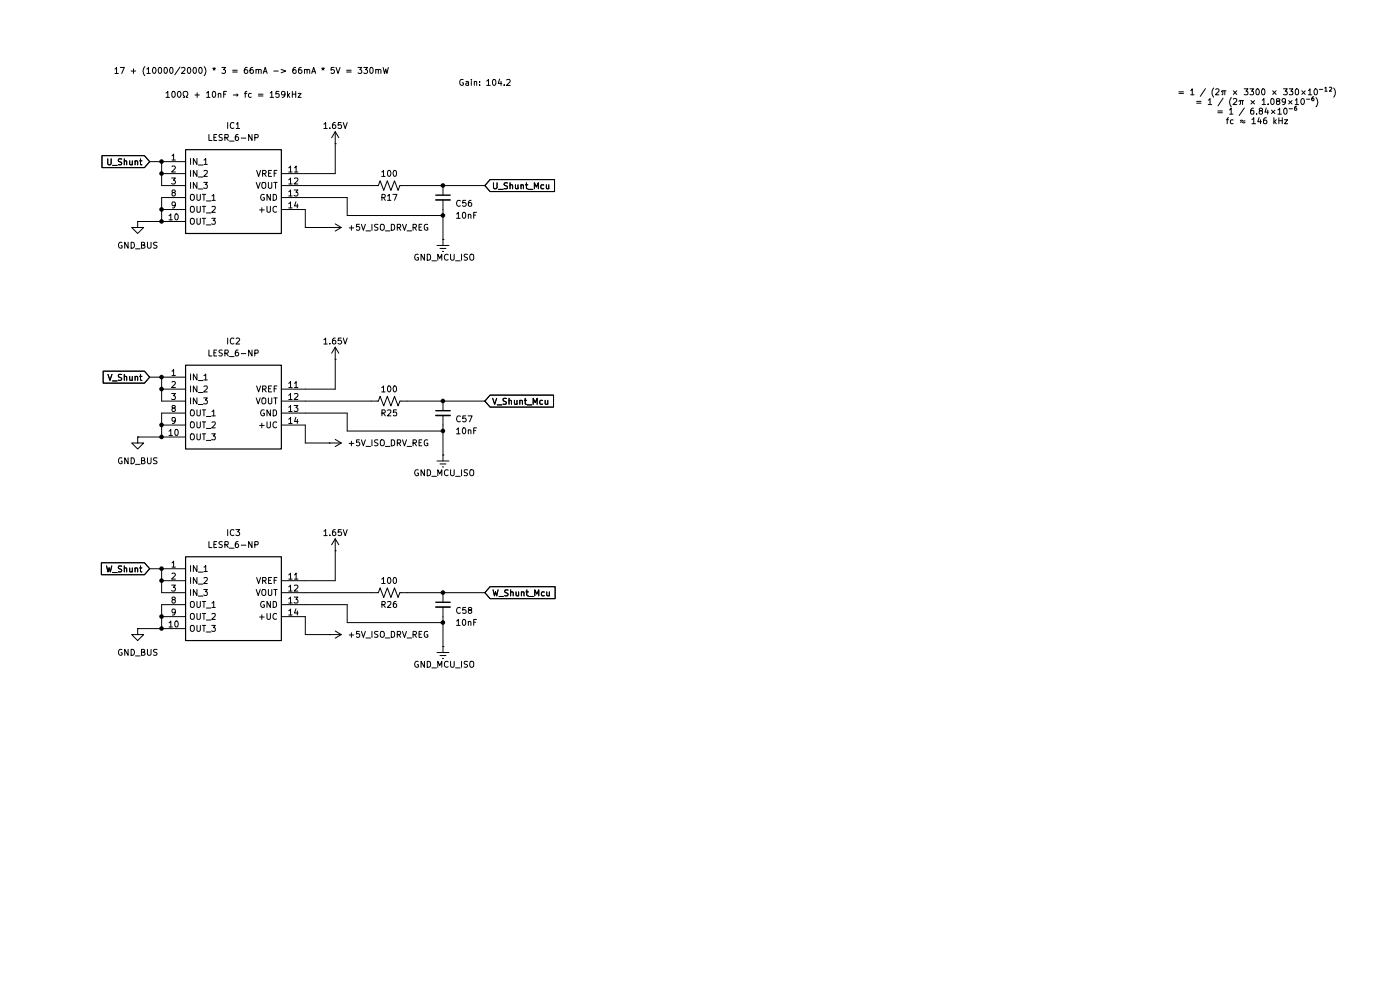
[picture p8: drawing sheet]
(kicad_sch
 (version 20250114)
 (generator "eeschema")
 (generator_version "9.0")
 (paper "A4")
 (lib_symbols
  (symbol "Device:C_Small"
   (pin_numbers (hide yes))
   (pin_names
    (offset 0.254) (hide yes)) (exclude_from_sim no) (in_bom yes) (on_board yes)
   (property "Reference" "C" (at 0.254 1.778 0) (effects (font (size 1.27 1.27)) (justify left)))
   (property "Value" "C_Small" (at 0.254 -2.032 0) (effects (font (size 1.27 1.27)) (justify left)))
   (property "Footprint" "" (at 0 0 0) (effects (font (size 1.27 1.27)) (hide yes)))
   (property "Datasheet" "~" (at 0 0 0) (effects (font (size 1.27 1.27)) (hide yes)))
   (property "Description" "Unpolarized capacitor, small symbol" (at 0 0 0) (effects (font (size 1.27 1.27)) (hide yes)))
   (symbol "C_Small_0_1"
    (polyline (pts (xy -1.524 0.508) (xy 1.524 0.508)) (stroke (width 0.3048) (type default)) (fill (type none)))
    (polyline (pts (xy -1.524 -0.508) (xy 1.524 -0.508)) (stroke (width 0.3302) (type default)) (fill (type none))))
   (symbol "C_Small_1_1"
    (pin passive line (at 0 2.54 270) (length 2.032) (name "~" (effects (font (size 1.27 1.27)))) (number "1" (effects (font (size 1.27 1.27)))))
    (pin passive line (at 0 -2.54 90) (length 2.032) (name "~" (effects (font (size 1.27 1.27)))) (number "2" (effects (font (size 1.27 1.27))))))
   (embedded_fonts no))
  (symbol "Device:R_US"
   (pin_numbers (hide yes))
   (pin_names
    (offset 0)) (exclude_from_sim no) (in_bom yes) (on_board yes)
   (property "Reference" "R" (at 2.54 0 90) (effects (font (size 1.27 1.27))))
   (property "Value" "R_US" (at -2.54 0 90) (effects (font (size 1.27 1.27))))
   (property "Footprint" "" (at 1.016 -0.254 90) (effects (font (size 1.27 1.27)) (hide yes)))
   (property "Datasheet" "~" (at 0 0 0) (effects (font (size 1.27 1.27)) (hide yes)))
   (property "Description" "Resistor, US symbol" (at 0 0 0) (effects (font (size 1.27 1.27)) (hide yes)))
   (symbol "R_US_0_1"
    (polyline (pts (xy 0 2.286) (xy 0 2.54)) (stroke (width 0) (type default)) (fill (type none)))
    (polyline (pts (xy 0 2.286) (xy 1.016 1.905) (xy 0 1.524) (xy -1.016 1.143) (xy 0 0.762)) (stroke (width 0) (type default)) (fill (type none)))
    (polyline (pts (xy 0 0.762) (xy 1.016 0.381) (xy 0 0) (xy -1.016 -0.381) (xy 0 -0.762)) (stroke (width 0) (type default)) (fill (type none)))
    (polyline (pts (xy 0 -0.762) (xy 1.016 -1.143) (xy 0 -1.524) (xy -1.016 -1.905) (xy 0 -2.286)) (stroke (width 0) (type default)) (fill (type none)))
    (polyline (pts (xy 0 -2.286) (xy 0 -2.54)) (stroke (width 0) (type default)) (fill (type none))))
   (symbol "R_US_1_1"
    (pin passive line (at 0 3.81 270) (length 1.27) (name "~" (effects (font (size 1.27 1.27)))) (number "1" (effects (font (size 1.27 1.27)))))
    (pin passive line (at 0 -3.81 90) (length 1.27) (name "~" (effects (font (size 1.27 1.27)))) (number "2" (effects (font (size 1.27 1.27))))))
   (embedded_fonts no))
  (symbol "LESR_6-NP:LESR_6-NP" (exclude_from_sim no) (in_bom yes) (on_board yes)
   (property "Reference" "IC" (at 26.67 7.62 0) (effects (font (size 1.27 1.27)) (justify left top)))
   (property "Value" "LESR_6-NP" (at 26.67 5.08 0) (effects (font (size 1.27 1.27)) (justify left top)))
   (property "Footprint" "LESR-6A:LESR25NP" (at 26.67 -94.92 0) (effects (font (size 1.27 1.27)) (justify left top) (hide yes)))
   (property "Datasheet" "https://media.digikey.com/pdf/Data%20Sheets/LEM%20USA%20PDFs/lesr_series.pdf" (at 26.67 -194.92 0) (effects (font (size 1.27 1.27)) (justify left top) (hide yes)))
   (property "Description" "SENSOR CURRENT HALL 6A UNIPOLAR" (at 0 0 0) (effects (font (size 1.27 1.27)) (hide yes)))
   (property "Height" "20.3" (at 26.67 -394.92 0) (effects (font (size 1.27 1.27)) (justify left top) (hide yes)))
   (property "Manufacturer_Name" "LEM" (at 26.67 -494.92 0) (effects (font (size 1.27 1.27)) (justify left top) (hide yes)))
   (property "Manufacturer_Part_Number" "LESR 6-NP" (at 26.67 -594.92 0) (effects (font (size 1.27 1.27)) (justify left top) (hide yes)))
   (property "Mouser Part Number" "" (at 26.67 -694.92 0) (effects (font (size 1.27 1.27)) (justify left top) (hide yes)))
   (property "Mouser Price/Stock" "" (at 26.67 -794.92 0) (effects (font (size 1.27 1.27)) (justify left top) (hide yes)))
   (property "Arrow Part Number" "" (at 26.67 -894.92 0) (effects (font (size 1.27 1.27)) (justify left top) (hide yes)))
   (property "Arrow Price/Stock" "" (at 26.67 -994.92 0) (effects (font (size 1.27 1.27)) (justify left top) (hide yes)))
   (symbol "LESR_6-NP_1_1"
    (rectangle (start 5.08 2.54) (end 25.4 -15.24) (stroke (width 0.254) (type default)) (fill (type background)))
    (pin passive line (at 0 0 0) (length 5.08) (name "IN_1" (effects (font (size 1.27 1.27)))) (number "1" (effects (font (size 1.27 1.27)))))
    (pin passive line (at 0 -2.54 0) (length 5.08) (name "IN_2" (effects (font (size 1.27 1.27)))) (number "2" (effects (font (size 1.27 1.27)))))
    (pin passive line (at 0 -5.08 0) (length 5.08) (name "IN_3" (effects (font (size 1.27 1.27)))) (number "3" (effects (font (size 1.27 1.27)))))
    (pin passive line (at 0 -7.62 0) (length 5.08) (name "OUT_1" (effects (font (size 1.27 1.27)))) (number "8" (effects (font (size 1.27 1.27)))))
    (pin passive line (at 0 -10.16 0) (length 5.08) (name "OUT_2" (effects (font (size 1.27 1.27)))) (number "9" (effects (font (size 1.27 1.27)))))
    (pin passive line (at 0 -12.7 0) (length 5.08) (name "OUT_3" (effects (font (size 1.27 1.27)))) (number "10" (effects (font (size 1.27 1.27)))))
    (pin passive line (at 30.48 -2.54 180) (length 5.08) (name "VREF" (effects (font (size 1.27 1.27)))) (number "11" (effects (font (size 1.27 1.27)))))
    (pin passive line (at 30.48 -5.08 180) (length 5.08) (name "VOUT" (effects (font (size 1.27 1.27)))) (number "12" (effects (font (size 1.27 1.27)))))
    (pin passive line (at 30.48 -7.62 180) (length 5.08) (name "GND" (effects (font (size 1.27 1.27)))) (number "13" (effects (font (size 1.27 1.27)))))
    (pin passive line (at 30.48 -10.16 180) (length 5.08) (name "+UC" (effects (font (size 1.27 1.27)))) (number "14" (effects (font (size 1.27 1.27))))))
   (embedded_fonts no))
  (symbol "power:+15V"
   (power)
   (pin_numbers (hide yes))
   (pin_names
    (offset 0) (hide yes)) (exclude_from_sim no) (in_bom yes) (on_board yes)
   (property "Reference" "#PWR" (at 0 -3.81 0) (effects (font (size 1.27 1.27)) (hide yes)))
   (property "Value" "+15V" (at 0 3.556 0) (effects (font (size 1.27 1.27))))
   (property "Footprint" "" (at 0 0 0) (effects (font (size 1.27 1.27)) (hide yes)))
   (property "Datasheet" "" (at 0 0 0) (effects (font (size 1.27 1.27)) (hide yes)))
   (property "Description" "Power symbol creates a global label with name \"+15V\"" (at 0 0 0) (effects (font (size 1.27 1.27)) (hide yes)))
   (symbol "+15V_0_1"
    (polyline (pts (xy -0.762 1.27) (xy 0 2.54)) (stroke (width 0) (type default)) (fill (type none)))
    (polyline (pts (xy 0 2.54) (xy 0.762 1.27)) (stroke (width 0) (type default)) (fill (type none)))
    (polyline (pts (xy 0 0) (xy 0 2.54)) (stroke (width 0) (type default)) (fill (type none))))
   (symbol "+15V_1_1"
    (pin power_in line (at 0 0 90) (length 0) (name "~" (effects (font (size 1.27 1.27)))) (number "1" (effects (font (size 1.27 1.27))))))
   (embedded_fonts no))
  (symbol "power:GND"
   (power)
   (pin_numbers (hide yes))
   (pin_names
    (offset 0) (hide yes)) (exclude_from_sim no) (in_bom yes) (on_board yes)
   (property "Reference" "#PWR" (at 0 -6.35 0) (effects (font (size 1.27 1.27)) (hide yes)))
   (property "Value" "GND" (at 0 -3.81 0) (effects (font (size 1.27 1.27))))
   (property "Footprint" "" (at 0 0 0) (effects (font (size 1.27 1.27)) (hide yes)))
   (property "Datasheet" "" (at 0 0 0) (effects (font (size 1.27 1.27)) (hide yes)))
   (property "Description" "Power symbol creates a global label with name \"GND\" , ground" (at 0 0 0) (effects (font (size 1.27 1.27)) (hide yes)))
   (symbol "GND_0_1"
    (polyline (pts (xy 0 0) (xy 0 -1.27) (xy 1.27 -1.27) (xy 0 -2.54) (xy -1.27 -1.27) (xy 0 -1.27)) (stroke (width 0) (type default)) (fill (type none))))
   (symbol "GND_1_1"
    (pin power_in line (at 0 0 270) (length 0) (name "~" (effects (font (size 1.27 1.27)))) (number "1" (effects (font (size 1.27 1.27))))))
   (embedded_fonts no))
  (symbol "power:GNDREF"
   (power)
   (pin_numbers (hide yes))
   (pin_names
    (offset 0) (hide yes)) (exclude_from_sim no) (in_bom yes) (on_board yes)
   (property "Reference" "#PWR" (at 0 -6.35 0) (effects (font (size 1.27 1.27)) (hide yes)))
   (property "Value" "GNDREF" (at 0 -3.81 0) (effects (font (size 1.27 1.27))))
   (property "Footprint" "" (at 0 0 0) (effects (font (size 1.27 1.27)) (hide yes)))
   (property "Datasheet" "" (at 0 0 0) (effects (font (size 1.27 1.27)) (hide yes)))
   (property "Description" "Power symbol creates a global label with name \"GNDREF\" , reference supply ground" (at 0 0 0) (effects (font (size 1.27 1.27)) (hide yes)))
   (symbol "GNDREF_0_1"
    (polyline (pts (xy -0.635 -1.905) (xy 0.635 -1.905)) (stroke (width 0) (type default)) (fill (type none)))
    (polyline (pts (xy -0.127 -2.54) (xy 0.127 -2.54)) (stroke (width 0) (type default)) (fill (type none)))
    (polyline (pts (xy 0 -1.27) (xy 0 0)) (stroke (width 0) (type default)) (fill (type none)))
    (polyline (pts (xy 1.27 -1.27) (xy -1.27 -1.27)) (stroke (width 0) (type default)) (fill (type none))))
   (symbol "GNDREF_1_1"
    (pin power_in line (at 0 0 270) (length 0) (name "~" (effects (font (size 1.27 1.27)))) (number "1" (effects (font (size 1.27 1.27))))))
   (embedded_fonts no)))
 (text "Gain: 104.2"
  (exclude_from_sim no)
  (at 102.87 17.78 0)
  (effects (font (size 1.27 1.27))))
 (text "17 + (10000/2000) * 3 = 66mA -> 66mA * 5V = 330mW"
  (exclude_from_sim no)
  (at 53.34 15.24 0)
  (effects (font (size 1.27 1.27))))
 (text "= 1 / (2π × 3300 × 330×10⁻¹²)\n= 1 / (2π × 1.089×10⁻⁶)\n= 1 / 6.84×10⁻⁶\nfc ≈ 146 kHz"
  (exclude_from_sim no)
  (at 266.7 22.86 0)
  (effects (font (size 1.27 1.27))))
 (text "100Ω + 10nF → fc = 159kHz"
  (exclude_from_sim no)
  (at 49.53 20.32 0)
  (effects (font (size 1.27 1.27))))
 (junction
  (at 34.29 36.83)
  (diameter 0)
  (color 0 0 0 0))
 (junction
  (at 93.98 45.72)
  (diameter 0)
  (color 0 0 0 0))
 (junction
  (at 34.29 34.29)
  (diameter 0)
  (color 0 0 0 0))
 (junction
  (at 34.29 90.17)
  (diameter 0)
  (color 0 0 0 0))
 (junction
  (at 34.29 82.55)
  (diameter 0)
  (color 0 0 0 0))
 (junction
  (at 34.29 92.71)
  (diameter 0)
  (color 0 0 0 0))
 (junction
  (at 34.29 123.19)
  (diameter 0)
  (color 0 0 0 0))
 (junction
  (at 34.29 133.35)
  (diameter 0)
  (color 0 0 0 0))
 (junction
  (at 34.29 44.45)
  (diameter 0)
  (color 0 0 0 0))
 (junction
  (at 93.98 85.09)
  (diameter 0)
  (color 0 0 0 0))
 (junction
  (at 93.98 91.44)
  (diameter 0)
  (color 0 0 0 0))
 (junction
  (at 34.29 80.01)
  (diameter 0)
  (color 0 0 0 0))
 (junction
  (at 93.98 132.08)
  (diameter 0)
  (color 0 0 0 0))
 (junction
  (at 93.98 125.73)
  (diameter 0)
  (color 0 0 0 0))
 (junction
  (at 34.29 46.99)
  (diameter 0)
  (color 0 0 0 0))
 (junction
  (at 34.29 120.65)
  (diameter 0)
  (color 0 0 0 0))
 (junction
  (at 93.98 39.37)
  (diameter 0)
  (color 0 0 0 0))
 (junction
  (at 34.29 130.81)
  (diameter 0)
  (color 0 0 0 0))
 (wire
  (pts (xy 86.36 125.73) (xy 93.98 125.73))
  (stroke (width 0) (type default)))
 (wire
  (pts (xy 64.77 125.73) (xy 78.74 125.73))
  (stroke (width 0) (type default)))
 (wire
  (pts (xy 71.12 82.55) (xy 71.12 76.2))
  (stroke (width 0) (type default)))
 (wire
  (pts (xy 73.66 91.44) (xy 93.98 91.44))
  (stroke (width 0) (type default)))
 (wire
  (pts (xy 34.29 36.83) (xy 34.29 39.37))
  (stroke (width 0) (type default)))
 (wire
  (pts (xy 64.77 128.27) (xy 73.66 128.27))
  (stroke (width 0) (type default)))
 (wire
  (pts (xy 31.75 120.65) (xy 34.29 120.65))
  (stroke (width 0) (type default)))
 (wire
  (pts (xy 34.29 123.19) (xy 34.29 125.73))
  (stroke (width 0) (type default)))
 (wire
  (pts (xy 34.29 92.71) (xy 34.29 90.17))
  (stroke (width 0) (type default)))
 (wire
  (pts (xy 64.77 134.62) (xy 69.85 134.62))
  (stroke (width 0) (type default)))
 (wire
  (pts (xy 86.36 85.09) (xy 93.98 85.09))
  (stroke (width 0) (type default)))
 (wire
  (pts (xy 64.77 44.45) (xy 64.77 48.26))
  (stroke (width 0) (type default)))
 (wire
  (pts (xy 64.77 48.26) (xy 69.85 48.26))
  (stroke (width 0) (type default)))
 (wire
  (pts (xy 64.77 87.63) (xy 73.66 87.63))
  (stroke (width 0) (type default)))
 (wire
  (pts (xy 73.66 41.91) (xy 73.66 45.72))
  (stroke (width 0) (type default)))
 (wire
  (pts (xy 64.77 36.83) (xy 71.12 36.83))
  (stroke (width 0) (type default)))
 (wire
  (pts (xy 102.87 39.37) (xy 93.98 39.37))
  (stroke (width 0) (type default)))
 (wire
  (pts (xy 93.98 137.16) (xy 93.98 132.08))
  (stroke (width 0) (type default)))
 (wire
  (pts (xy 64.77 130.81) (xy 64.77 134.62))
  (stroke (width 0) (type default)))
 (wire
  (pts (xy 102.87 85.09) (xy 93.98 85.09))
  (stroke (width 0) (type default)))
 (wire
  (pts (xy 29.21 46.99) (xy 34.29 46.99))
  (stroke (width 0) (type default)))
 (wire
  (pts (xy 102.87 125.73) (xy 93.98 125.73))
  (stroke (width 0) (type default)))
 (wire
  (pts (xy 34.29 87.63) (xy 34.29 90.17))
  (stroke (width 0) (type default)))
 (wire
  (pts (xy 73.66 132.08) (xy 93.98 132.08))
  (stroke (width 0) (type default)))
 (wire
  (pts (xy 73.66 87.63) (xy 73.66 91.44))
  (stroke (width 0) (type default)))
 (wire
  (pts (xy 64.77 93.98) (xy 69.85 93.98))
  (stroke (width 0) (type default)))
 (wire
  (pts (xy 64.77 82.55) (xy 71.12 82.55))
  (stroke (width 0) (type default)))
 (wire
  (pts (xy 34.29 128.27) (xy 34.29 130.81))
  (stroke (width 0) (type default)))
 (wire
  (pts (xy 93.98 132.08) (xy 93.98 130.81))
  (stroke (width 0) (type default)))
 (wire
  (pts (xy 64.77 123.19) (xy 71.12 123.19))
  (stroke (width 0) (type default)))
 (wire
  (pts (xy 93.98 45.72) (xy 93.98 44.45))
  (stroke (width 0) (type default)))
 (wire
  (pts (xy 34.29 80.01) (xy 34.29 82.55))
  (stroke (width 0) (type default)))
 (wire
  (pts (xy 64.77 41.91) (xy 73.66 41.91))
  (stroke (width 0) (type default)))
 (wire
  (pts (xy 34.29 34.29) (xy 34.29 36.83))
  (stroke (width 0) (type default)))
 (wire
  (pts (xy 34.29 82.55) (xy 34.29 85.09))
  (stroke (width 0) (type default)))
 (wire
  (pts (xy 64.77 90.17) (xy 64.77 93.98))
  (stroke (width 0) (type default)))
 (wire
  (pts (xy 34.29 41.91) (xy 34.29 44.45))
  (stroke (width 0) (type default)))
 (wire
  (pts (xy 93.98 50.8) (xy 93.98 45.72))
  (stroke (width 0) (type default)))
 (wire
  (pts (xy 93.98 91.44) (xy 93.98 90.17))
  (stroke (width 0) (type default)))
 (wire
  (pts (xy 73.66 45.72) (xy 93.98 45.72))
  (stroke (width 0) (type default)))
 (wire
  (pts (xy 31.75 34.29) (xy 34.29 34.29))
  (stroke (width 0) (type default)))
 (wire
  (pts (xy 34.29 46.99) (xy 34.29 44.45))
  (stroke (width 0) (type default)))
 (wire
  (pts (xy 71.12 123.19) (xy 71.12 116.84))
  (stroke (width 0) (type default)))
 (wire
  (pts (xy 34.29 120.65) (xy 34.29 123.19))
  (stroke (width 0) (type default)))
 (wire
  (pts (xy 31.75 80.01) (xy 34.29 80.01))
  (stroke (width 0) (type default)))
 (wire
  (pts (xy 86.36 39.37) (xy 93.98 39.37))
  (stroke (width 0) (type default)))
 (wire
  (pts (xy 73.66 128.27) (xy 73.66 132.08))
  (stroke (width 0) (type default)))
 (wire
  (pts (xy 34.29 133.35) (xy 34.29 130.81))
  (stroke (width 0) (type default)))
 (wire
  (pts (xy 29.21 92.71) (xy 34.29 92.71))
  (stroke (width 0) (type default)))
 (wire
  (pts (xy 93.98 96.52) (xy 93.98 91.44))
  (stroke (width 0) (type default)))
 (wire
  (pts (xy 64.77 39.37) (xy 78.74 39.37))
  (stroke (width 0) (type default)))
 (wire
  (pts (xy 71.12 36.83) (xy 71.12 30.48))
  (stroke (width 0) (type default)))
 (wire
  (pts (xy 29.21 133.35) (xy 34.29 133.35))
  (stroke (width 0) (type default)))
 (wire
  (pts (xy 64.77 85.09) (xy 78.74 85.09))
  (stroke (width 0) (type default)))
 (global_label "W_Shunt"
  (shape input)
  (at 31.75 120.65 180)
  (fields_autoplaced yes)
  (effects (font (size 1.27 1.27)) (justify right))
  (property "Intersheetrefs" "${INTERSHEET_REFS}" (at 20.9636 120.65 0) (effects (font (size 1.27 1.27)) (justify right) (hide yes))))
 (global_label "U_Shunt_Mcu"
  (shape input)
  (at 102.87 39.37 0)
  (fields_autoplaced yes)
  (effects (font (size 1.27 1.27)) (justify left))
  (property "Intersheetrefs" "${INTERSHEET_REFS}" (at 118.1921 39.37 0) (effects (font (size 1.27 1.27)) (justify left) (hide yes))))
 (global_label "W_Shunt_Mcu"
  (shape input)
  (at 102.87 125.73 0)
  (fields_autoplaced yes)
  (effects (font (size 1.27 1.27)) (justify left))
  (property "Intersheetrefs" "${INTERSHEET_REFS}" (at 118.313 125.73 0) (effects (font (size 1.27 1.27)) (justify left) (hide yes))))
 (global_label "V_Shunt_Mcu"
  (shape input)
  (at 102.87 85.09 0)
  (fields_autoplaced yes)
  (effects (font (size 1.27 1.27)) (justify left))
  (property "Intersheetrefs" "${INTERSHEET_REFS}" (at 117.9502 85.09 0) (effects (font (size 1.27 1.27)) (justify left) (hide yes))))
 (global_label "V_Shunt"
  (shape input)
  (at 31.75 80.01 180)
  (fields_autoplaced yes)
  (effects (font (size 1.27 1.27)) (justify right))
  (property "Intersheetrefs" "${INTERSHEET_REFS}" (at 21.3264 80.01 0) (effects (font (size 1.27 1.27)) (justify right) (hide yes))))
 (global_label "U_Shunt"
  (shape input)
  (at 31.75 34.29 180)
  (fields_autoplaced yes)
  (effects (font (size 1.27 1.27)) (justify right))
  (property "Intersheetrefs" "${INTERSHEET_REFS}" (at 21.0845 34.29 0) (effects (font (size 1.27 1.27)) (justify right) (hide yes))))
 (symbol
  (lib_id "power:+15V")
  (at 69.85 93.98 270)
  (unit 1)
  (exclude_from_sim no)
  (in_bom yes)
  (on_board yes)
  (dnp no)
  (fields_autoplaced yes)
  (property "Reference" "#PWR056" (at 66.04 93.98 0) (effects (font (size 1.27 1.27)) (hide yes)))
  (property "Value" "+5V_ISO_DRV_REG" (at 73.66 93.9799 90) (effects (font (size 1.27 1.27)) (justify left)))
  (property "Footprint" "" (at 69.85 93.98 0) (effects (font (size 1.27 1.27)) (hide yes)))
  (property "Datasheet" "" (at 69.85 93.98 0) (effects (font (size 1.27 1.27)) (hide yes)))
  (property "Description" "Power symbol creates a global label with name \"+15V\"" (at 69.85 93.98 0) (effects (font (size 1.27 1.27)) (hide yes)))
  (pin "1"))
 (symbol
  (lib_id "Device:R_US")
  (at 82.55 125.73 90)
  (unit 1)
  (exclude_from_sim no)
  (in_bom yes)
  (on_board yes)
  (dnp no)
  (property "Reference" "R26" (at 82.55 128.27 90) (effects (font (size 1.27 1.27))))
  (property "Value" "100" (at 82.55 123.19 90) (effects (font (size 1.27 1.27))))
  (property "Footprint" "Resistor_SMD:R_0603_1608Metric_Pad0.98x0.95mm_HandSolder" (at 82.804 124.714 90) (effects (font (size 1.27 1.27)) (hide yes)))
  (property "Datasheet" "~" (at 82.55 125.73 0) (effects (font (size 1.27 1.27)) (hide yes)))
  (property "Description" "Resistor, US symbol" (at 82.55 125.73 0) (effects (font (size 1.27 1.27)) (hide yes)))
  (pin "1")
  (pin "2"))
 (symbol
  (lib_id "LESR_6-NP:LESR_6-NP")
  (at 34.29 34.29 0)
  (unit 1)
  (exclude_from_sim no)
  (in_bom yes)
  (on_board yes)
  (dnp no)
  (fields_autoplaced yes)
  (property "Reference" "IC1" (at 49.53 26.67 0) (effects (font (size 1.27 1.27))))
  (property "Value" "LESR_6-NP" (at 49.53 29.21 0) (effects (font (size 1.27 1.27))))
  (property "Footprint" "LESR-6A:LESR25NP" (at 60.96 129.21 0) (effects (font (size 1.27 1.27)) (justify left top) (hide yes)))
  (property "Datasheet" "https://media.digikey.com/pdf/Data%20Sheets/LEM%20USA%20PDFs/lesr_series.pdf" (at 60.96 229.21 0) (effects (font (size 1.27 1.27)) (justify left top) (hide yes)))
  (property "Description" "SENSOR CURRENT HALL 6A UNIPOLAR" (at 34.29 34.29 0) (effects (font (size 1.27 1.27)) (hide yes)))
  (property "Height" "20.3" (at 60.96 429.21 0) (effects (font (size 1.27 1.27)) (justify left top) (hide yes)))
  (property "Manufacturer_Name" "LEM" (at 60.96 529.21 0) (effects (font (size 1.27 1.27)) (justify left top) (hide yes)))
  (property "Manufacturer_Part_Number" "LESR 6-NP" (at 60.96 629.21 0) (effects (font (size 1.27 1.27)) (justify left top) (hide yes)))
  (property "Mouser Part Number" "" (at 60.96 729.21 0) (effects (font (size 1.27 1.27)) (justify left top) (hide yes)))
  (property "Mouser Price/Stock" "" (at 60.96 829.21 0) (effects (font (size 1.27 1.27)) (justify left top) (hide yes)))
  (property "Arrow Part Number" "" (at 60.96 929.21 0) (effects (font (size 1.27 1.27)) (justify left top) (hide yes)))
  (property "Arrow Price/Stock" "" (at 60.96 1029.21 0) (effects (font (size 1.27 1.27)) (justify left top) (hide yes)))
  (pin "2")
  (pin "3")
  (pin "8")
  (pin "9")
  (pin "10")
  (pin "11")
  (pin "12")
  (pin "13")
  (pin "14")
  (pin "1"))
 (symbol
  (lib_id "power:+15V")
  (at 71.12 76.2 0)
  (unit 1)
  (exclude_from_sim no)
  (in_bom yes)
  (on_board yes)
  (dnp no)
  (property "Reference" "#PWR057" (at 71.12 80.01 0) (effects (font (size 1.27 1.27)) (hide yes)))
  (property "Value" "1.65V" (at 71.12 72.39 0) (effects (font (size 1.27 1.27))))
  (property "Footprint" "" (at 71.12 76.2 0) (effects (font (size 1.27 1.27)) (hide yes)))
  (property "Datasheet" "" (at 71.12 76.2 0) (effects (font (size 1.27 1.27)) (hide yes)))
  (property "Description" "Power symbol creates a global label with name \"+15V\"" (at 71.12 76.2 0) (effects (font (size 1.27 1.27)) (hide yes)))
  (pin "1"))
 (symbol
  (lib_id "power:GND")
  (at 29.21 133.35 0)
  (unit 1)
  (exclude_from_sim no)
  (in_bom yes)
  (on_board yes)
  (dnp no)
  (fields_autoplaced yes)
  (property "Reference" "#PWR091" (at 29.21 139.7 0) (effects (font (size 1.27 1.27)) (hide yes)))
  (property "Value" "GND_BUS" (at 29.21 138.43 0) (effects (font (size 1.27 1.27))))
  (property "Footprint" "" (at 29.21 133.35 0) (effects (font (size 1.27 1.27)) (hide yes)))
  (property "Datasheet" "" (at 29.21 133.35 0) (effects (font (size 1.27 1.27)) (hide yes)))
  (property "Description" "Power symbol creates a global label with name \"GND\" , ground" (at 29.21 133.35 0) (effects (font (size 1.27 1.27)) (hide yes)))
  (pin "1"))
 (symbol
  (lib_id "power:+15V")
  (at 69.85 48.26 270)
  (unit 1)
  (exclude_from_sim no)
  (in_bom yes)
  (on_board yes)
  (dnp no)
  (fields_autoplaced yes)
  (property "Reference" "#PWR084" (at 66.04 48.26 0) (effects (font (size 1.27 1.27)) (hide yes)))
  (property "Value" "+5V_ISO_DRV_REG" (at 73.66 48.2599 90) (effects (font (size 1.27 1.27)) (justify left)))
  (property "Footprint" "" (at 69.85 48.26 0) (effects (font (size 1.27 1.27)) (hide yes)))
  (property "Datasheet" "" (at 69.85 48.26 0) (effects (font (size 1.27 1.27)) (hide yes)))
  (property "Description" "Power symbol creates a global label with name \"+15V\"" (at 69.85 48.26 0) (effects (font (size 1.27 1.27)) (hide yes)))
  (pin "1"))
 (symbol
  (lib_id "Device:R_US")
  (at 82.55 85.09 90)
  (unit 1)
  (exclude_from_sim no)
  (in_bom yes)
  (on_board yes)
  (dnp no)
  (property "Reference" "R25" (at 82.55 87.63 90) (effects (font (size 1.27 1.27))))
  (property "Value" "100" (at 82.55 82.55 90) (effects (font (size 1.27 1.27))))
  (property "Footprint" "Resistor_SMD:R_0603_1608Metric_Pad0.98x0.95mm_HandSolder" (at 82.804 84.074 90) (effects (font (size 1.27 1.27)) (hide yes)))
  (property "Datasheet" "~" (at 82.55 85.09 0) (effects (font (size 1.27 1.27)) (hide yes)))
  (property "Description" "Resistor, US symbol" (at 82.55 85.09 0) (effects (font (size 1.27 1.27)) (hide yes)))
  (pin "1")
  (pin "2"))
 (symbol
  (lib_id "power:+15V")
  (at 71.12 116.84 0)
  (unit 1)
  (exclude_from_sim no)
  (in_bom yes)
  (on_board yes)
  (dnp no)
  (property "Reference" "#PWR0100" (at 71.12 120.65 0) (effects (font (size 1.27 1.27)) (hide yes)))
  (property "Value" "1.65V" (at 71.12 113.03 0) (effects (font (size 1.27 1.27))))
  (property "Footprint" "" (at 71.12 116.84 0) (effects (font (size 1.27 1.27)) (hide yes)))
  (property "Datasheet" "" (at 71.12 116.84 0) (effects (font (size 1.27 1.27)) (hide yes)))
  (property "Description" "Power symbol creates a global label with name \"+15V\"" (at 71.12 116.84 0) (effects (font (size 1.27 1.27)) (hide yes)))
  (pin "1"))
 (symbol
  (lib_id "power:GND")
  (at 29.21 92.71 0)
  (unit 1)
  (exclude_from_sim no)
  (in_bom yes)
  (on_board yes)
  (dnp no)
  (fields_autoplaced yes)
  (property "Reference" "#PWR034" (at 29.21 99.06 0) (effects (font (size 1.27 1.27)) (hide yes)))
  (property "Value" "GND_BUS" (at 29.21 97.79 0) (effects (font (size 1.27 1.27))))
  (property "Footprint" "" (at 29.21 92.71 0) (effects (font (size 1.27 1.27)) (hide yes)))
  (property "Datasheet" "" (at 29.21 92.71 0) (effects (font (size 1.27 1.27)) (hide yes)))
  (property "Description" "Power symbol creates a global label with name \"GND\" , ground" (at 29.21 92.71 0) (effects (font (size 1.27 1.27)) (hide yes)))
  (pin "1"))
 (symbol
  (lib_id "power:GNDREF")
  (at 93.98 137.16 0)
  (unit 1)
  (exclude_from_sim no)
  (in_bom yes)
  (on_board yes)
  (dnp no)
  (property "Reference" "#PWR0101" (at 93.98 143.51 0) (effects (font (size 1.27 1.27)) (hide yes)))
  (property "Value" "GND_MCU_ISO" (at 87.63 140.97 0) (effects (font (size 1.27 1.27)) (justify left)))
  (property "Footprint" "" (at 93.98 137.16 0) (effects (font (size 1.27 1.27)) (hide yes)))
  (property "Datasheet" "" (at 93.98 137.16 0) (effects (font (size 1.27 1.27)) (hide yes)))
  (property "Description" "Power symbol creates a global label with name \"GNDREF\" , reference supply ground" (at 93.98 137.16 0) (effects (font (size 1.27 1.27)) (hide yes)))
  (pin "1"))
 (symbol
  (lib_id "Device:R_US")
  (at 82.55 39.37 90)
  (unit 1)
  (exclude_from_sim no)
  (in_bom yes)
  (on_board yes)
  (dnp no)
  (property "Reference" "R17" (at 82.55 41.91 90) (effects (font (size 1.27 1.27))))
  (property "Value" "100" (at 82.55 36.83 90) (effects (font (size 1.27 1.27))))
  (property "Footprint" "Resistor_SMD:R_0603_1608Metric_Pad0.98x0.95mm_HandSolder" (at 82.804 38.354 90) (effects (font (size 1.27 1.27)) (hide yes)))
  (property "Datasheet" "~" (at 82.55 39.37 0) (effects (font (size 1.27 1.27)) (hide yes)))
  (property "Description" "Resistor, US symbol" (at 82.55 39.37 0) (effects (font (size 1.27 1.27)) (hide yes)))
  (pin "1")
  (pin "2"))
 (symbol
  (lib_id "Device:C_Small")
  (at 93.98 41.91 0)
  (unit 1)
  (exclude_from_sim no)
  (in_bom yes)
  (on_board yes)
  (dnp no)
  (property "Reference" "C56" (at 96.52 43.18 0) (effects (font (size 1.27 1.27)) (justify left)))
  (property "Value" "10nF" (at 96.52 45.72 0) (effects (font (size 1.27 1.27)) (justify left)))
  (property "Footprint" "Capacitor_SMD:C_0603_1608Metric" (at 93.98 41.91 0) (effects (font (size 1.27 1.27)) (hide yes)))
  (property "Datasheet" "~" (at 93.98 41.91 0) (effects (font (size 1.27 1.27)) (hide yes)))
  (property "Description" "25V" (at 93.98 41.91 0) (effects (font (size 1.27 1.27)) (hide yes)))
  (pin "1")
  (pin "2"))
 (symbol
  (lib_id "LESR_6-NP:LESR_6-NP")
  (at 34.29 80.01 0)
  (unit 1)
  (exclude_from_sim no)
  (in_bom yes)
  (on_board yes)
  (dnp no)
  (fields_autoplaced yes)
  (property "Reference" "IC2" (at 49.53 72.39 0) (effects (font (size 1.27 1.27))))
  (property "Value" "LESR_6-NP" (at 49.53 74.93 0) (effects (font (size 1.27 1.27))))
  (property "Footprint" "LESR-6A:LESR25NP" (at 60.96 174.93 0) (effects (font (size 1.27 1.27)) (justify left top) (hide yes)))
  (property "Datasheet" "https://media.digikey.com/pdf/Data%20Sheets/LEM%20USA%20PDFs/lesr_series.pdf" (at 60.96 274.93 0) (effects (font (size 1.27 1.27)) (justify left top) (hide yes)))
  (property "Description" "SENSOR CURRENT HALL 6A UNIPOLAR" (at 34.29 80.01 0) (effects (font (size 1.27 1.27)) (hide yes)))
  (property "Height" "20.3" (at 60.96 474.93 0) (effects (font (size 1.27 1.27)) (justify left top) (hide yes)))
  (property "Manufacturer_Name" "LEM" (at 60.96 574.93 0) (effects (font (size 1.27 1.27)) (justify left top) (hide yes)))
  (property "Manufacturer_Part_Number" "LESR 6-NP" (at 60.96 674.93 0) (effects (font (size 1.27 1.27)) (justify left top) (hide yes)))
  (property "Mouser Part Number" "" (at 60.96 774.93 0) (effects (font (size 1.27 1.27)) (justify left top) (hide yes)))
  (property "Mouser Price/Stock" "" (at 60.96 874.93 0) (effects (font (size 1.27 1.27)) (justify left top) (hide yes)))
  (property "Arrow Part Number" "" (at 60.96 974.93 0) (effects (font (size 1.27 1.27)) (justify left top) (hide yes)))
  (property "Arrow Price/Stock" "" (at 60.96 1074.93 0) (effects (font (size 1.27 1.27)) (justify left top) (hide yes)))
  (pin "2")
  (pin "3")
  (pin "8")
  (pin "9")
  (pin "10")
  (pin "11")
  (pin "12")
  (pin "13")
  (pin "14")
  (pin "1"))
 (symbol
  (lib_id "power:GNDREF")
  (at 93.98 50.8 0)
  (unit 1)
  (exclude_from_sim no)
  (in_bom yes)
  (on_board yes)
  (dnp no)
  (property "Reference" "#PWR086" (at 93.98 57.15 0) (effects (font (size 1.27 1.27)) (hide yes)))
  (property "Value" "GND_MCU_ISO" (at 87.63 54.61 0) (effects (font (size 1.27 1.27)) (justify left)))
  (property "Footprint" "" (at 93.98 50.8 0) (effects (font (size 1.27 1.27)) (hide yes)))
  (property "Datasheet" "" (at 93.98 50.8 0) (effects (font (size 1.27 1.27)) (hide yes)))
  (property "Description" "Power symbol creates a global label with name \"GNDREF\" , reference supply ground" (at 93.98 50.8 0) (effects (font (size 1.27 1.27)) (hide yes)))
  (pin "1"))
 (symbol
  (lib_id "power:+15V")
  (at 71.12 30.48 0)
  (unit 1)
  (exclude_from_sim no)
  (in_bom yes)
  (on_board yes)
  (dnp no)
  (property "Reference" "#PWR085" (at 71.12 34.29 0) (effects (font (size 1.27 1.27)) (hide yes)))
  (property "Value" "1.65V" (at 71.12 26.67 0) (effects (font (size 1.27 1.27))))
  (property "Footprint" "" (at 71.12 30.48 0) (effects (font (size 1.27 1.27)) (hide yes)))
  (property "Datasheet" "" (at 71.12 30.48 0) (effects (font (size 1.27 1.27)) (hide yes)))
  (property "Description" "Power symbol creates a global label with name \"+15V\"" (at 71.12 30.48 0) (effects (font (size 1.27 1.27)) (hide yes)))
  (pin "1"))
 (symbol
  (lib_id "power:GND")
  (at 29.21 46.99 0)
  (unit 1)
  (exclude_from_sim no)
  (in_bom yes)
  (on_board yes)
  (dnp no)
  (fields_autoplaced yes)
  (property "Reference" "#PWR087" (at 29.21 53.34 0) (effects (font (size 1.27 1.27)) (hide yes)))
  (property "Value" "GND_BUS" (at 29.21 52.07 0) (effects (font (size 1.27 1.27))))
  (property "Footprint" "" (at 29.21 46.99 0) (effects (font (size 1.27 1.27)) (hide yes)))
  (property "Datasheet" "" (at 29.21 46.99 0) (effects (font (size 1.27 1.27)) (hide yes)))
  (property "Description" "Power symbol creates a global label with name \"GND\" , ground" (at 29.21 46.99 0) (effects (font (size 1.27 1.27)) (hide yes)))
  (pin "1"))
 (symbol
  (lib_id "Device:C_Small")
  (at 93.98 87.63 0)
  (unit 1)
  (exclude_from_sim no)
  (in_bom yes)
  (on_board yes)
  (dnp no)
  (property "Reference" "C57" (at 96.52 88.9 0) (effects (font (size 1.27 1.27)) (justify left)))
  (property "Value" "10nF" (at 96.52 91.44 0) (effects (font (size 1.27 1.27)) (justify left)))
  (property "Footprint" "Capacitor_SMD:C_0603_1608Metric" (at 93.98 87.63 0) (effects (font (size 1.27 1.27)) (hide yes)))
  (property "Datasheet" "~" (at 93.98 87.63 0) (effects (font (size 1.27 1.27)) (hide yes)))
  (property "Description" "25V" (at 93.98 87.63 0) (effects (font (size 1.27 1.27)) (hide yes)))
  (pin "1")
  (pin "2"))
 (symbol
  (lib_id "LESR_6-NP:LESR_6-NP")
  (at 34.29 120.65 0)
  (unit 1)
  (exclude_from_sim no)
  (in_bom yes)
  (on_board yes)
  (dnp no)
  (fields_autoplaced yes)
  (property "Reference" "IC3" (at 49.53 113.03 0) (effects (font (size 1.27 1.27))))
  (property "Value" "LESR_6-NP" (at 49.53 115.57 0) (effects (font (size 1.27 1.27))))
  (property "Footprint" "LESR-6A:LESR25NP" (at 60.96 215.57 0) (effects (font (size 1.27 1.27)) (justify left top) (hide yes)))
  (property "Datasheet" "https://media.digikey.com/pdf/Data%20Sheets/LEM%20USA%20PDFs/lesr_series.pdf" (at 60.96 315.57 0) (effects (font (size 1.27 1.27)) (justify left top) (hide yes)))
  (property "Description" "SENSOR CURRENT HALL 6A UNIPOLAR" (at 34.29 120.65 0) (effects (font (size 1.27 1.27)) (hide yes)))
  (property "Height" "20.3" (at 60.96 515.57 0) (effects (font (size 1.27 1.27)) (justify left top) (hide yes)))
  (property "Manufacturer_Name" "LEM" (at 60.96 615.57 0) (effects (font (size 1.27 1.27)) (justify left top) (hide yes)))
  (property "Manufacturer_Part_Number" "LESR 6-NP" (at 60.96 715.57 0) (effects (font (size 1.27 1.27)) (justify left top) (hide yes)))
  (property "Mouser Part Number" "" (at 60.96 815.57 0) (effects (font (size 1.27 1.27)) (justify left top) (hide yes)))
  (property "Mouser Price/Stock" "" (at 60.96 915.57 0) (effects (font (size 1.27 1.27)) (justify left top) (hide yes)))
  (property "Arrow Part Number" "" (at 60.96 1015.57 0) (effects (font (size 1.27 1.27)) (justify left top) (hide yes)))
  (property "Arrow Price/Stock" "" (at 60.96 1115.57 0) (effects (font (size 1.27 1.27)) (justify left top) (hide yes)))
  (pin "2")
  (pin "3")
  (pin "8")
  (pin "9")
  (pin "10")
  (pin "11")
  (pin "12")
  (pin "13")
  (pin "14")
  (pin "1"))
 (symbol
  (lib_id "power:+15V")
  (at 69.85 134.62 270)
  (unit 1)
  (exclude_from_sim no)
  (in_bom yes)
  (on_board yes)
  (dnp no)
  (fields_autoplaced yes)
  (property "Reference" "#PWR092" (at 66.04 134.62 0) (effects (font (size 1.27 1.27)) (hide yes)))
  (property "Value" "+5V_ISO_DRV_REG" (at 73.66 134.6199 90) (effects (font (size 1.27 1.27)) (justify left)))
  (property "Footprint" "" (at 69.85 134.62 0) (effects (font (size 1.27 1.27)) (hide yes)))
  (property "Datasheet" "" (at 69.85 134.62 0) (effects (font (size 1.27 1.27)) (hide yes)))
  (property "Description" "Power symbol creates a global label with name \"+15V\"" (at 69.85 134.62 0) (effects (font (size 1.27 1.27)) (hide yes)))
  (pin "1"))
 (symbol
  (lib_id "Device:C_Small")
  (at 93.98 128.27 0)
  (unit 1)
  (exclude_from_sim no)
  (in_bom yes)
  (on_board yes)
  (dnp no)
  (property "Reference" "C58" (at 96.52 129.54 0) (effects (font (size 1.27 1.27)) (justify left)))
  (property "Value" "10nF" (at 96.52 132.08 0) (effects (font (size 1.27 1.27)) (justify left)))
  (property "Footprint" "Capacitor_SMD:C_0603_1608Metric" (at 93.98 128.27 0) (effects (font (size 1.27 1.27)) (hide yes)))
  (property "Datasheet" "~" (at 93.98 128.27 0) (effects (font (size 1.27 1.27)) (hide yes)))
  (property "Description" "25V" (at 93.98 128.27 0) (effects (font (size 1.27 1.27)) (hide yes)))
  (pin "1")
  (pin "2"))
 (symbol
  (lib_id "power:GNDREF")
  (at 93.98 96.52 0)
  (unit 1)
  (exclude_from_sim no)
  (in_bom yes)
  (on_board yes)
  (dnp no)
  (property "Reference" "#PWR090" (at 93.98 102.87 0) (effects (font (size 1.27 1.27)) (hide yes)))
  (property "Value" "GND_MCU_ISO" (at 87.63 100.33 0) (effects (font (size 1.27 1.27)) (justify left)))
  (property "Footprint" "" (at 93.98 96.52 0) (effects (font (size 1.27 1.27)) (hide yes)))
  (property "Datasheet" "" (at 93.98 96.52 0) (effects (font (size 1.27 1.27)) (hide yes)))
  (property "Description" "Power symbol creates a global label with name \"GNDREF\" , reference supply ground" (at 93.98 96.52 0) (effects (font (size 1.27 1.27)) (hide yes)))
  (pin "1")))
